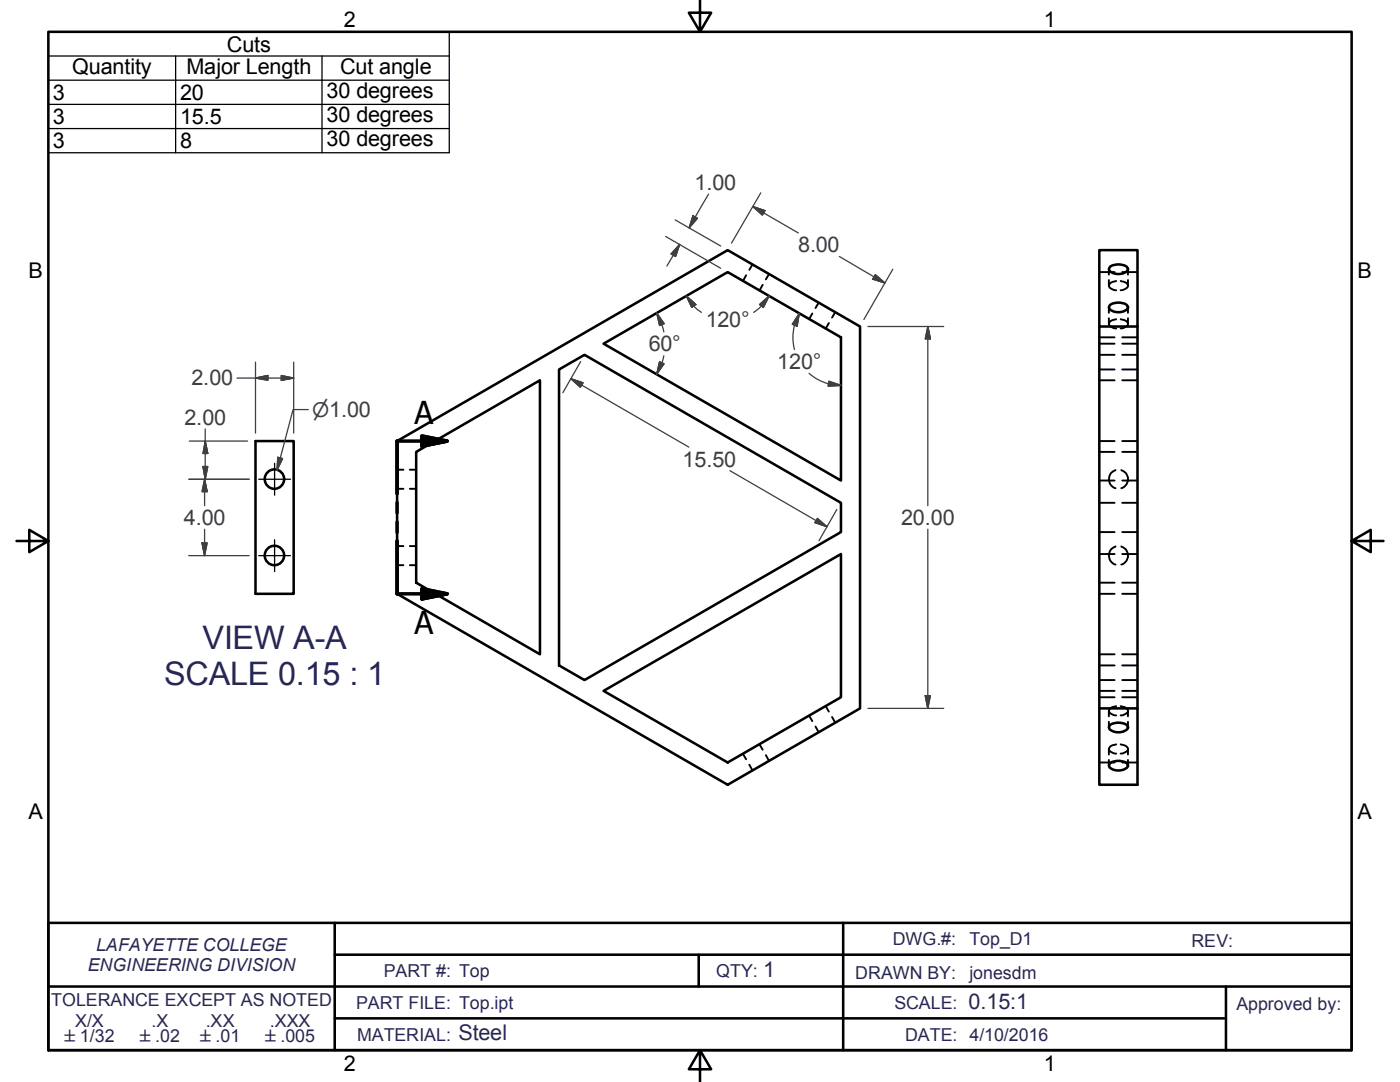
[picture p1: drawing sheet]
<svg xmlns="http://www.w3.org/2000/svg" width="279mm" height="216mm" viewBox="0 0 279 216" stroke-linecap="round" stroke-linejoin="round" font-family="sans-serif">
<!-- layer: Visible Edges(ANSI) -->
<g fill="none" stroke="#000" stroke-width=".51">
<path d="M219.4 49.9h7.6v15.3h-7.6zM221.6 53.2a2.88 2.88 0 0 1 3.5 .3 1.19 1.19 0 0 1-1.3 1.1 2.16 2.16 0 0 1-2.5-.9zM111.6 73.7l5-2.9 51.2 29.5v5.9l-51.2 29.5-5-2.9zM120.5 68.6l24.7-14.3 22.6 13v28.6zM219.4 65.2v76.2h7.6v15.2h-7.6v-15.2M221.6 60.8a2.88 2.88 0 0 1 3.5 .4 1.19 1.19 0 0 1-1.3 1 2.16 2.16 0 0 1-2.5-.9zM227 65.2v76.2M51 88h7.6v30.5h-7.6zM79.2 88l66-38.1 26.4 15.3v76.2l-26.4 15.2-66-38.1zM83.1 90.2l24.7-14.3v54.7l-24.7-14.3zM120.5 137.9l47.3-27.3v28.5l-22.6 13zM221.6 144.7a2.88 2.88 0 0 1 3.5 .3 1.19 1.19 0 0 1-1.3 1 2.16 2.16 0 0 1-2.5-.8z"/>
<path d="M221.6 152.3a2.88 2.88 0 0 1 3.5 .3 1.19 1.19 0 0 1-1.3 1.1 2.16 2.16 0 0 1-2.5-.9z"/>
<circle cx="54.8" cy="95.6" r="1.94"/>
<circle cx="54.8" cy="110.8" r="1.94"/>
</g>
<!-- layer: Hidden Edges(ANSI) -->
<g fill="none" stroke="#000" stroke-width=".38">
<path d="M148.9 54.9l-.6 1.2M150.2 52.8l-.7 1M152.2 56.8l-.6 1.2M153.5 54.7l-.7 1.1M219.4 54.3h3M221.3 57a1.5 1.5 0 0 0 1.5 .9M221.3 53.7v1.1M221.3 55.9v1.1M222.8 56.1a1.43 1.43 0 0 0-1.5 .9M223.6 56.1a1.35 1.35 0 0 1 1.5 1.1l-.4 .4-1.1 .3M224 54.3h3M225.1 53.7v1.1"/>
<path d="M225.1 55.9v1.1M162.1 62.5l-.6 1.2M163.4 60.4l-.6 1.1M165.4 64.5l-.6 1.1M166.7 62.3l-.6 1.1M219.4 73.7h3M219.4 70.8h3M219.4 67.3h3M219.4 68.6h3M219.4 75.9h3M221.3 64.6a1.5 1.5 0 0 0 1.5 .9M221.3 61.3v1.1"/>
<path d="M221.3 63.5v1.1M222.8 63.7a1.43 1.43 0 0 0-1.5 .9M223.6 63.7a1.35 1.35 0 0 1 1.5 1.1l-.4 .4-1.1 .3M224 73.7h3M224 70.8h3M224 67.3h3M224 68.6h3M224 75.9h3M225.1 61.3v1.1M225.1 63.5v1.1M79.2 93.7h1.3M79.2 97.5h1.3"/>
<path d="M81.8 93.7h1.3M81.8 97.5h1.3M219.4 95.9h3M219.4 90.2h3M219.4 88h3M222.6 93.8a1.89 1.89 0 0 0-1.3 1.8 1.89 1.89 0 0 0 1.3 1.8M223.8 93.8a1.89 1.89 0 0 1 1.3 1.8 1.89 1.89 0 0 1-1.3 1.8M224 95.9h3M224 90.2h3M224 88h3M79.2 109h1.3M79.2 112.8h1.3"/>
<path d="M81.8 109h1.3M81.8 112.8h1.3M219.4 100.3h3M219.4 106.2h3M219.4 110.6h3M219.4 116.3h3M219.4 118.5h3M222.6 109a1.89 1.89 0 0 0-1.3 1.8 1.89 1.89 0 0 0 1.3 1.8M223.8 109a1.89 1.89 0 0 1 1.3 1.8 1.89 1.89 0 0 1-1.3 1.8M224 100.3h3M224 106.2h3M224 110.6h3"/>
<path d="M224 116.3h3M224 118.5h3M219.4 132.8h3M219.4 135.7h3M219.4 137.9h3M219.4 139.1h3M219.4 130.6h3M224 132.8h3M224 135.7h3M224 137.9h3M224 139.1h3M224 130.6h3"/>
<path d="M148.3 150.4l.6 1.1M149.5 152.6l.7 1.1M151.6 148.5l.6 1.1M152.8 150.7l.7 1.1M161.5 142.8l.6 1.1M162.8 145l.6 1.1M164.8 140.9l.6 1.1M166.1 143.1l.6 1.1M219.4 152.1h3M221.3 141.9a1.5 1.5 0 0 0 1.5 .8M221.3 149.5a1.5 1.5 0 0 0 1.5 .9M221.3 141.9v1"/>
<path d="M221.3 144v1.2M221.3 149.5v1.1M221.3 151.6v1.2M222.8 140.9a1.43 1.43 0 0 0-1.5 1M222.8 148.5a1.43 1.43 0 0 0-1.5 1M223.6 140.9a1.35 1.35 0 0 1 1.5 1.1l-.4 .4-1.1 .3M223.6 148.5a1.35 1.35 0 0 1 1.5 1.1l-.4 .5-1.1 .3M224 152.1h3M225.1 141.9v1M225.1 144v1.2M225.1 149.5v1.1M225.1 151.6v1.2"/>
</g>
<!-- layer: Section View Lines(ANSI) -->
<path d="M84.2 87l5 1-5 1zM89.2 88h-10v10.5M79.2 100.3v2.1M79.2 104.1v2.1M79.2 107.9v10.6h10M84.2 117.5l5 1-5 1z" fill="none" stroke="#000" stroke-width=".7"/>
<path d="M84.2 89l5-1zM84.2 87l5 1-5 1zM84.2 119.5l5-1zM84.2 117.5l5 1-5 1z" fill="#000" stroke="#000" stroke-width=".7"/>
<!-- layer: Border_0 -->
<path d="M9.7 6.3h260v203.2h-260zM139.7 0v6.3l-2.2-3.8h4.4l-2.2 3.8M3.3 107.9h6.4l-3.9-2.2v4.5l3.9-2.3M269.7 107.9l3.9 2.3v-4.5l-3.9 2.2h6.4M139.7 209.5l2.2 3.9h-4.4l2.2-3.9v6.4" fill="none" stroke="#000" stroke-width=".51"/>
<!-- layer: Sketch Geometry(ANSI) -->
<path d="M9.7 196.8h260M9.7 184.1h260v25.4h-260zM66.8 190.5h202.9M66.8 184.1v25.4M139.4 190.5v6.3M168.3 184.1v25.4M244.7 196.8v12.7M66.8 203.2h177.5" fill="none" stroke="#000" stroke-width=".51"/>
<!-- layer: Dimensions(ANSI) -->
<g fill="none" stroke="#3f3f3f" stroke-width=".25">
<path d="M141.4 38.7l-3.9 6.8M151.8 38.5l-5.8 10M132.8 47.2l11 6.3M134.7 43.9l9.1 5.2M135.6 48.8l-.8 2.4-.9-.5zM135.6 48.8l-2.5 4.3M137 59.1l1.9 1.7-.9 .5zM137 59.1l1.5 1.9M138.3 43.1l.9 .5-1.7 1.9zM150.2 41.2l2.5 .8-.6 .9zM150.2 41.2l9.1 5.3M153.5 59.1l-1.5 1.9"/>
<path d="M167.5 51.2l9.1 5.3M174.7 54.8l1.9 1.7-2.4-.8zM178.2 53.7l-5.8 10.1M47.3 75.4h11.3M51 75.4l2.5-.5v1zM51 72.3v14.1M56.1 74.9l2.5 .5-2.5 .5zM58.6 72.3v14.1M113.9 75.6l2.4 .8-.5 .9zM113.9 75.6l23.6 13.6M115.9 72.1l-3.6 6.3M131.1 62.5l1.4 2.1-.9 .4z"/>
<path d="M131.1 62.5l1 2.3M131.6 72.2l.9 .4-1.4 2.1zM132.1 72.4l-1 2.3M132.1 64.8l.4 1.4M132.5 71l-.4 1.4M138.4 61.1l1.6 1.2M151.6 60.8l1.9-1.7-1.2 2.2zM151.9 61.1l-1.5 1.2M158.6 64.9l-.3 1.4-.1 1.4 .3 2M159.5 62.5l-.4 2.6-1-.4zM159.5 62.5l-.9 2.4M161.5 74.5l2 1.4 1.8 .7"/>
<path d="M165.4 76.6l2.4 .3M165.4 76.1l2.4 .8-2.5 .1zM173.2 65.2h15.1M185.2 65.2l.5 2.4h-1zM185.2 65.2v35.7M37.7 95.6h12M37.8 88h11.6M40.5 93.1h1l-.5 2.5zM40.8 95.6l.5 2.5h-1zM40.8 95.6v5.3M41 88l.5 2.5h-1zM41 85.6v10"/>
<path d="M55.4 91.2l1 .3-1.1 2.3zM61.5 81.7h-3l-3.2 12.1M145.7 93.9l19.3 11.2M37.7 110.9h12M40.3 108.3h1l-.5 2.6zM40.8 105.6v5.3M163.1 103.4l1.9 1.7-2.4-.8zM167 101.7l-3.6 6.2M185.2 105.6v35.8M184.7 138.8h1l-.5 2.6zM173.2 141.4h15.1"/>
</g>
<g fill="#3f3f3f" stroke="#3f3f3f" stroke-width=".25">
<path d="M113.9 75.6l2.4 .8z"/>
<path d="M113.9 75.6l2.4 .8-.5 .9z"/>
<path d="M162.6 104.3l2.4 .8z"/>
<path d="M163.1 103.4l1.9 1.7-2.4-.8z"/>
<path d="M184.7 138.8l.5 2.6z"/>
<path d="M184.7 138.8h1l-.5 2.6z"/>
<path d="M185.2 65.2l.5 2.4z"/>
<path d="M185.2 65.2l.5 2.4h-1z"/>
<path d="M174.2 55.7l2.4 .8z"/>
<path d="M174.7 54.8l1.9 1.7-2.4-.8z"/>
<path d="M150.2 41.2l2.5 .8z"/>
<path d="M150.2 41.2l2.5 .8-.6 .9z"/>
<path d="M153.5 59.1l-1.2 2.2z"/>
<path d="M151.6 60.8l1.9-1.7-1.2 2.2z"/>
<path d="M137 59.1l1.9 1.7z"/>
<path d="M137 59.1l1.9 1.7-.9 .5z"/>
<path d="M159.5 62.5l-.4 2.6z"/>
<path d="M159.5 62.5l-.4 2.6-1-.4z"/>
<path d="M165.3 77l2.5-.1z"/>
<path d="M165.4 76.1l2.4 .8-2.5 .1z"/>
<path d="M131.6 72.2l-.5 2.5z"/>
<path d="M131.6 72.2l.9 .4-1.4 2.1z"/>
<path d="M131.1 62.5l1.4 2.1z"/>
<path d="M131.1 62.5l1.4 2.1-.9 .4z"/>
<path d="M55.4 91.2l-.1 2.6z"/>
<path d="M55.4 91.2l1 .3-1.1 2.3z"/>
<path d="M40.8 95.6l.5 2.5z"/>
<path d="M40.8 95.6l.5 2.5h-1z"/>
<path d="M40.3 108.3l.5 2.6z"/>
<path d="M40.3 108.3h1l-.5 2.6z"/>
<path d="M41 88l.5 2.5z"/>
<path d="M41 88l.5 2.5h-1z"/>
<path d="M40.5 93.1l.5 2.5z"/>
<path d="M40.5 93.1h1l-.5 2.5z"/>
<path d="M51 75.4l2.5-.5z"/>
<path d="M51 75.4l2.5-.5v1z"/>
<path d="M56.1 75.9l2.5-.5z"/>
<path d="M56.1 74.9l2.5 .5-2.5 .5z"/>
<path d="M138.3 43.1l-.8 2.4z"/>
<path d="M138.3 43.1l.9 .5-1.7 1.9z"/>
<path d="M135.6 48.8l-.8 2.4z"/>
<path d="M135.6 48.8l-.8 2.4-.9-.5z"/>
</g>
<!-- layer: Center Mark(ANSI) -->
<path d="M51.6 95.6h6.4M54.8 92.5v6.3M51.6 110.9h6.4M54.8 107.7v6.3" fill="none" stroke="#000" stroke-width=".25"/>
<!-- layer: Symbols(ANSI) -->
<path d="M9.7 11.2v-4.9h80v4.9M9.7 16h80M35.1 11.2v19.3M64.3 11.2v19.3M89.7 11.2h-80v4.8M89.7 11.2v19.3h-80v-14.5M9.7 20.8h80M9.7 25.7h80" fill="none" stroke="#000" stroke-width=".25"/>
<g font-size="6.5" fill="#262659">
<text x="40.4" y="129.5">VIEW A-A</text>
<text x="32.8" y="136.7">SCALE 0.15 : 1</text>
</g>
<g font-size="6.3">
<text x="82.7" y="84.5">A</text>
<text x="82.7" y="126.6">A</text>
</g>
<g font-size="4.3">
<text x="68.6" y="5.3">2</text>
<text x="208.3" y="5.3">1</text>
<text x="45.3" y="10.3">Cuts</text>
<text x="14.4" y="14.7">Quantity</text>
<text x="37.2" y="14.7">Major Length</text>
<text x="67.9" y="14.7">Cut angle</text>
<text x="10.5" y="19.9">3</text>
<text x="35.9" y="19.9">20</text>
<text x="65.2" y="19.5">30 degrees</text>
<text x="10.5" y="24.8">3</text>
<text x="10.5" y="29.6">3</text>
<text x="35.9" y="24.8">15.5</text>
<text x="35.9" y="29.6">8</text>
<text x="65.2" y="24.3">30 degrees</text>
<text x="65.2" y="29.1">30 degrees</text>
<text x="5.7" y="55.5">B</text>
<text x="270.9" y="55.5">B</text>
<text x="5.7" y="163.4">A</text>
<text x="270.9" y="163.4">A</text>
<text x="68.6" y="213.6">2</text>
<text x="208.3" y="213.6">1</text>
</g>
<g font-size="4.3" fill="#3f3f3f">
<text x="138.6" y="37.9">1.00</text>
<text x="159.3" y="50.4">8.00</text>
<text x="140.8" y="65.3">120°</text>
<text x="129.5" y="70.1">60°</text>
<text x="38.2" y="76.9">2.00</text>
<text x="155.1" y="73.7">120°</text>
<text x="36.8" y="84.8">2.00</text>
<text x="136.2" y="93.1">15.50</text>
<text x="36.7" y="104.7">4.00</text>
<text x="179.8" y="104.7">20.00</text>
</g>
<g font-size="4.3" fill="#262659">
<text x="152.3" y="195">1</text>
<text x="193.3" y="201.4">0.15:1</text>
<text x="91.5" y="207.5">Steel</text>
</g>
<text font-size="4" fill="#3f3f3f" x="62.3" y="83.2">⌀1.00</text>
<g font-size="3.6" fill="#262659">
<text x="19.2" y="189.8">LAFAYETTE COLLEGE</text>
<text x="178.2" y="188.5">DWG.#:</text>
<text x="193.5" y="188.5">Top_D1</text>
<text x="237.8" y="188.9">REV:</text>
<text x="17.5" y="193.7">ENGINEERING DIVISION</text>
<text x="76.6" y="195">PART #: Top</text>
<text x="142.9" y="195">QTY:</text>
<text x="170.7" y="195.3">DRAWN BY:</text>
<text x="193.5" y="195.3">jonesdm</text>
<text x="10.2" y="200.8">TOLERANCE EXCEPT AS NOTED</text>
<text x="71.1" y="201.3">PART FILE: Top.ipt</text>
<text x="178.5" y="201.4">SCALE:</text>
<text x="246.8" y="201.5">Approved by:</text>
<text x="15" y="204.9">X/X</text>
<text x="30.2" y="204.9">.X</text>
<text x="41.1" y="204.9">.XX</text>
<text x="53.8" y="204.9">.XXX</text>
<text x="71.2" y="207.6">MATERIAL:</text>
<text x="180.7" y="207.6">DATE: 4/10/2016</text>
</g>
<g font-size="3.3" fill="#262659">
<text x="12.9" y="208">±1/32</text>
<text x="27.9" y="207.9">±.02</text>
<text x="39.9" y="207.9">±.01</text>
<text x="52.9" y="207.9">±.005</text>
</g>
</svg>
